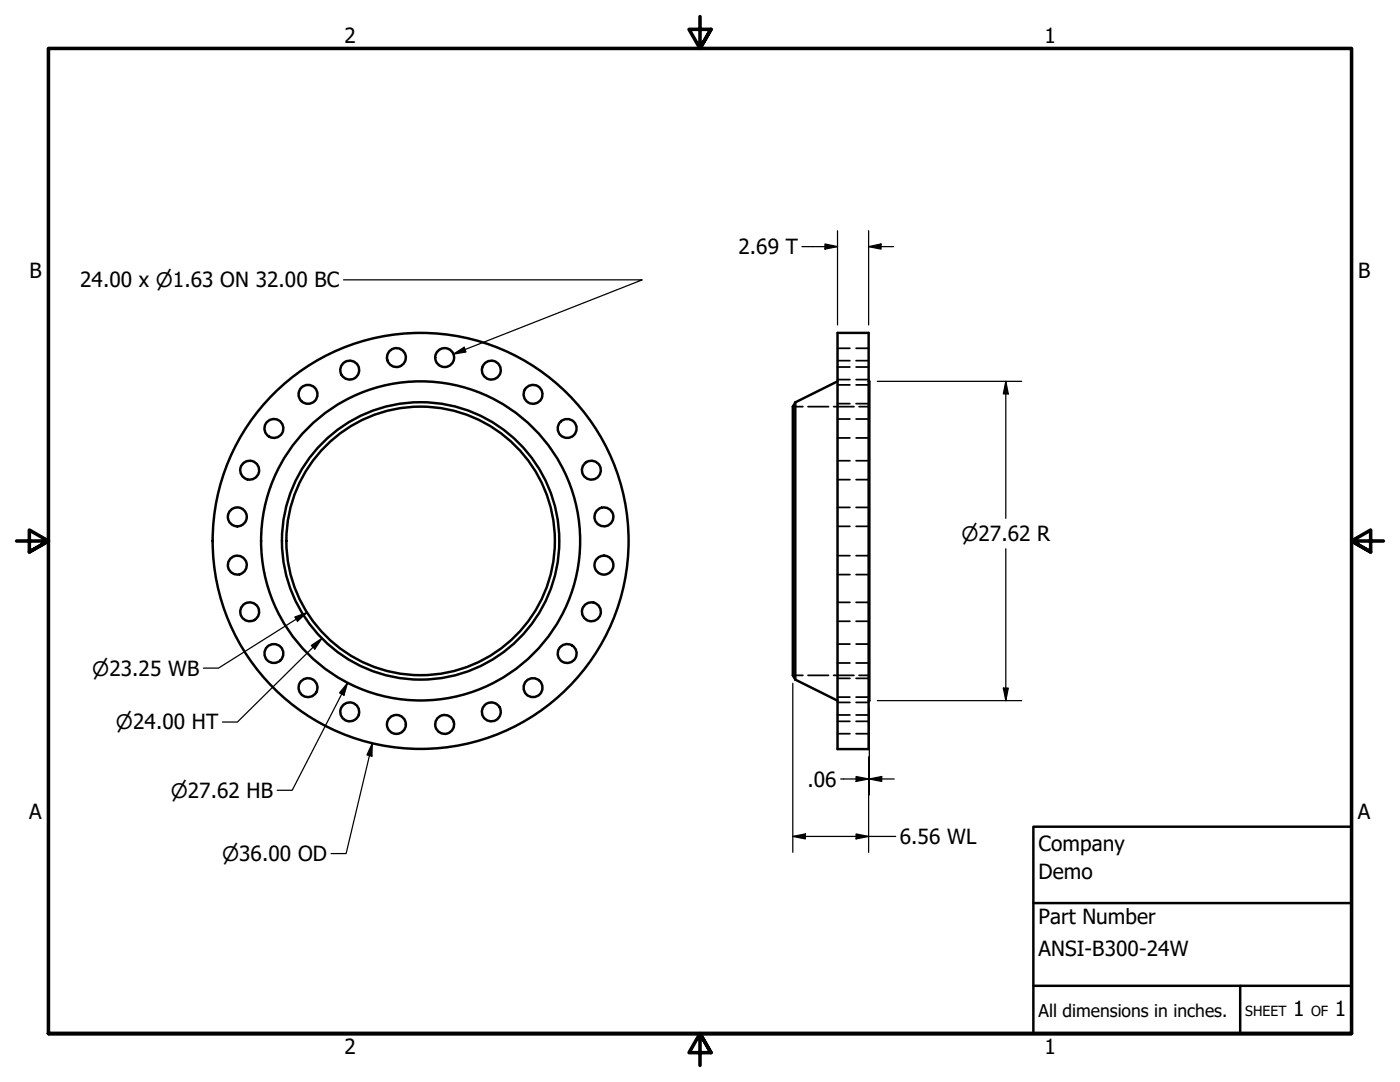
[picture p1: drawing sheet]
<svg xmlns="http://www.w3.org/2000/svg" width="279mm" height="216mm" viewBox="0 0 279 216" stroke-linecap="round" stroke-linejoin="round" font-family="sans-serif">
<!-- layer: Visible (ANSI) -->
<g fill="none" stroke="#000" stroke-width=".49">
<path d="M167.1 66.4h6.3v83.1h-6.3zM167.1 76.1l-8.4 4.2M173.4 76.1h.1v63.7h-.1M158.7 80.3v55.3M158.7 80.3l-.5 .8v53.7l.5 .8M158.7 135.6l8.4 4.2"/>
<circle cx="61.5" cy="78.7" r="1.89"/>
<circle cx="69.8" cy="73.9" r="1.89"/>
<circle cx="79.1" cy="71.3" r="1.89"/>
<circle cx="88.7" cy="71.3" r="1.89"/>
<circle cx="98.1" cy="73.9" r="1.89"/>
<circle cx="106.4" cy="78.7" r="1.89"/>
<circle cx="49.8" cy="93.8" r="1.89"/>
<circle cx="54.7" cy="85.5" r="1.89"/>
<circle cx="113.2" cy="85.5" r="1.89"/>
<circle cx="118" cy="93.8" r="1.89"/>
<circle cx="47.4" cy="112.8" r="1.89"/>
<circle cx="47.4" cy="103.1" r="1.89"/>
<circle cx="83.9" cy="107.9" r="26.8"/>
<circle cx="83.9" cy="107.9" r="27.7"/>
<circle cx="83.9" cy="107.9" r="31.8"/>
<circle cx="83.9" cy="107.9" r="41.5"/>
<circle cx="120.5" cy="112.8" r="1.89"/>
<circle cx="120.5" cy="103.1" r="1.89"/>
<circle cx="49.8" cy="122.1" r="1.89"/>
<circle cx="54.7" cy="130.4" r="1.89"/>
<circle cx="61.5" cy="137.2" r="1.89"/>
<circle cx="106.4" cy="137.2" r="1.89"/>
<circle cx="113.2" cy="130.4" r="1.89"/>
<circle cx="118" cy="122.1" r="1.89"/>
<circle cx="69.8" cy="142" r="1.89"/>
<circle cx="79.1" cy="144.6" r="1.89"/>
<circle cx="88.7" cy="144.6" r="1.89"/>
<circle cx="98.1" cy="142" r="1.89"/>
</g>
<!-- layer: Hidden (ANSI) -->
<g fill="none" stroke="#000" stroke-width=".35">
<path d="M167.1 75.7h2.5M167.1 72h2.5M167.1 76.8h2.5M167.1 73.2h2.5M167.1 69.5h2.5M170.9 75.7h2.5M170.9 72h2.5M170.9 76.8h2.5M170.9 73.2h2.5M170.9 69.5h2.5M158.2 81.1h2M161.3 81.1h4"/>
<path d="M166.4 81.1h4M167.1 80.5h2.5M167.1 87.4h2.5M167.1 83.6h2.5M167.1 95.7h2.5M167.1 91.9h2.5M170.9 80.5h2.5M170.9 87.4h2.5M170.9 83.6h2.5M170.9 95.7h2.5M170.9 91.9h2.5M171.4 81.1h2.1"/>
<path d="M167.1 105h2.5M167.1 101.2h2.5M167.1 114.7h2.5M167.1 110.9h2.5M170.9 105h2.5M170.9 101.2h2.5M170.9 114.7h2.5M170.9 110.9h2.5M158.2 134.8h2M161.3 134.8h4M166.4 134.8h4M167.1 124h2.5"/>
<path d="M167.1 120.2h2.5M167.1 132.3h2.5M167.1 128.5h2.5M167.1 139.1h2.5M167.1 135.4h2.5M170.9 124h2.5M170.9 120.2h2.5M170.9 132.3h2.5M170.9 128.5h2.5M170.9 139.1h2.5M170.9 135.4h2.5M171.4 134.8h2.1"/>
<path d="M167.1 143.9h2.5M167.1 140.2h2.5M167.1 146.4h2.5M167.1 142.7h2.5M170.9 143.9h2.5M170.9 140.2h2.5M170.9 146.4h2.5M170.9 142.7h2.5"/>
</g>
<!-- layer: Border (ANSI) -->
<path d="M139.7 3.3v6.4l-2.2-3.8h4.4l-2.2 3.8 2.2-3.8M3.3 107.9h6.4l-3.8-2.1v4.3l3.8-2.2-3.8 2.2M276.1 107.9h-6.4l3.8-2.1v4.3l-3.8-2.2 3.8 2.2M9.7 206.2v-196.5h260v196.5h-260h260M141.9 210l-2.2-3.8 2.2 3.8h-4.4l2.2-3.8v6.4" fill="none" stroke="#000" stroke-width=".71"/>
<!-- layer: Title (ANSI) -->
<path d="M206.2 165h63.5v41.2h-63.5zM206.2 196.7h63.5M206.2 180.2h63.5M247.5 196.7v9.5" fill="none" stroke="#000" stroke-width=".49"/>
<!-- layer: Dimension (ANSI) -->
<g fill="none" stroke="#000" stroke-width=".25">
<path d="M68.5 55.8h59.7l-37.7 14.9M160.1 49.2h7M164.6 48.7l2.5 .5-2.5 .5zM167.1 46v18.8M173.4 49.2l2.4-.5v1zM173.4 49.2h4.9M173.4 46v18.8M90.5 70.7l2.1-1.4 .4 .9zM175.1 76.1h28.8M200.7 76.1l.5 2.5h-1zM200.7 76.1v27.3M200.7 109.5v30.3"/>
<path d="M58.8 123.1l2.4-.9-1.8 1.8zM61.2 122.2l-17.6 11.1h-3M62.1 128.8l2.1-1.4-1.4 2.1zM64.2 127.4l-16.8 16.7h-3M69.4 136.3l-.7 2.4-.9-.4zM69.4 136.3l-11.1 21.4h-3M158.2 136.3v33.8M175.1 139.8h28.8M200.2 137.3h1l-.5 2.5zM74.3 148.3l-.1 2.6-1-.3zM74.3 148.3l-5.2 22h-3M167.8 155.4h5.6"/>
<path d="M170.9 154.9l2.5 .5-2.5 .5zM173.4 151.1v19M173.5 155.4l2.5-.5v1zM173.5 155.4h5M173.5 141.4v17.2M158.2 166.9l2.5-.5v1zM158.2 166.9h20.6M170.9 166.4l2.5 .5-2.5 .5z"/>
</g>
<g fill="#000">
<path d="M164.6 48.7l2.5 .5-2.5 .5z" fill-rule="evenodd"/>
<path d="M173.4 49.2l2.4-.5v1z" fill-rule="evenodd"/>
<path d="M90.5 70.7l2.1-1.4 .4 .9z" fill-rule="evenodd"/>
<path d="M200.7 76.1l.5 2.5h-1z" fill-rule="evenodd"/>
<path d="M58.8 123.1l2.4-.9-1.8 1.8z" fill-rule="evenodd"/>
<path d="M62.1 128.8l2.1-1.4-1.4 2.1z" fill-rule="evenodd"/>
<path d="M69.4 136.3l-.7 2.4-.9-.4z" fill-rule="evenodd"/>
<path d="M200.2 137.3h1l-.5 2.5z" fill-rule="evenodd"/>
<path d="M74.3 148.3l-.1 2.6-1-.3z" fill-rule="evenodd"/>
<path d="M170.9 154.9l2.5 .5-2.5 .5z" fill-rule="evenodd"/>
<path d="M173.5 155.4l2.5-.5v1z" fill-rule="evenodd"/>
<path d="M158.2 166.9l2.5-.5v1z" fill-rule="evenodd"/>
<path d="M170.9 166.4l2.5 .5-2.5 .5z" fill-rule="evenodd"/>
</g>
<g font-size="4.2">
<text x="68.7" y="8.6">2</text>
<text x="208.4" y="8.6">1</text>
<text x="147.4" y="50.7">2.69 T</text>
<text x="5.9" y="55.5">B</text>
<text x="16" y="57.3">24.00 x ⌀1.63 ON 32.00 BC</text>
<text x="271" y="55.5">B</text>
<text x="161.1" y="157">.06</text>
<text x="5.8" y="163.4">A</text>
<text x="271" y="163.4">A</text>
<text x="179.6" y="168.4">6.56 WL</text>
<text x="207.3" y="169.8">Company</text>
<text x="207.3" y="175.4">Demo</text>
<text x="207.3" y="184.4">Part Number</text>
<text x="207.3" y="190.7">ANSI-B300-24W</text>
<text x="258.1" y="202.8">1</text>
<text x="266.4" y="202.8">1</text>
<text x="68.7" y="210.3">2</text>
<text x="208.4" y="210.3">1</text>
</g>
<g font-size="4">
<text x="191.9" y="107.9">⌀27.62 R</text>
<text x="18.4" y="134.8">⌀23.25 WB</text>
<text x="23.1" y="145.6">⌀24.00 HT</text>
<text x="34.1" y="159.1">⌀27.62 HB</text>
<text x="44.3" y="171.8">⌀36.00 OD</text>
</g>
<text font-size="3.5" x="207.3" y="202.9">All dimensions in inches.</text>
<g font-size="2.8">
<text x="248.5" y="202.8">SHEET</text>
<text x="261.7" y="202.8">OF</text>
</g>
</svg>
